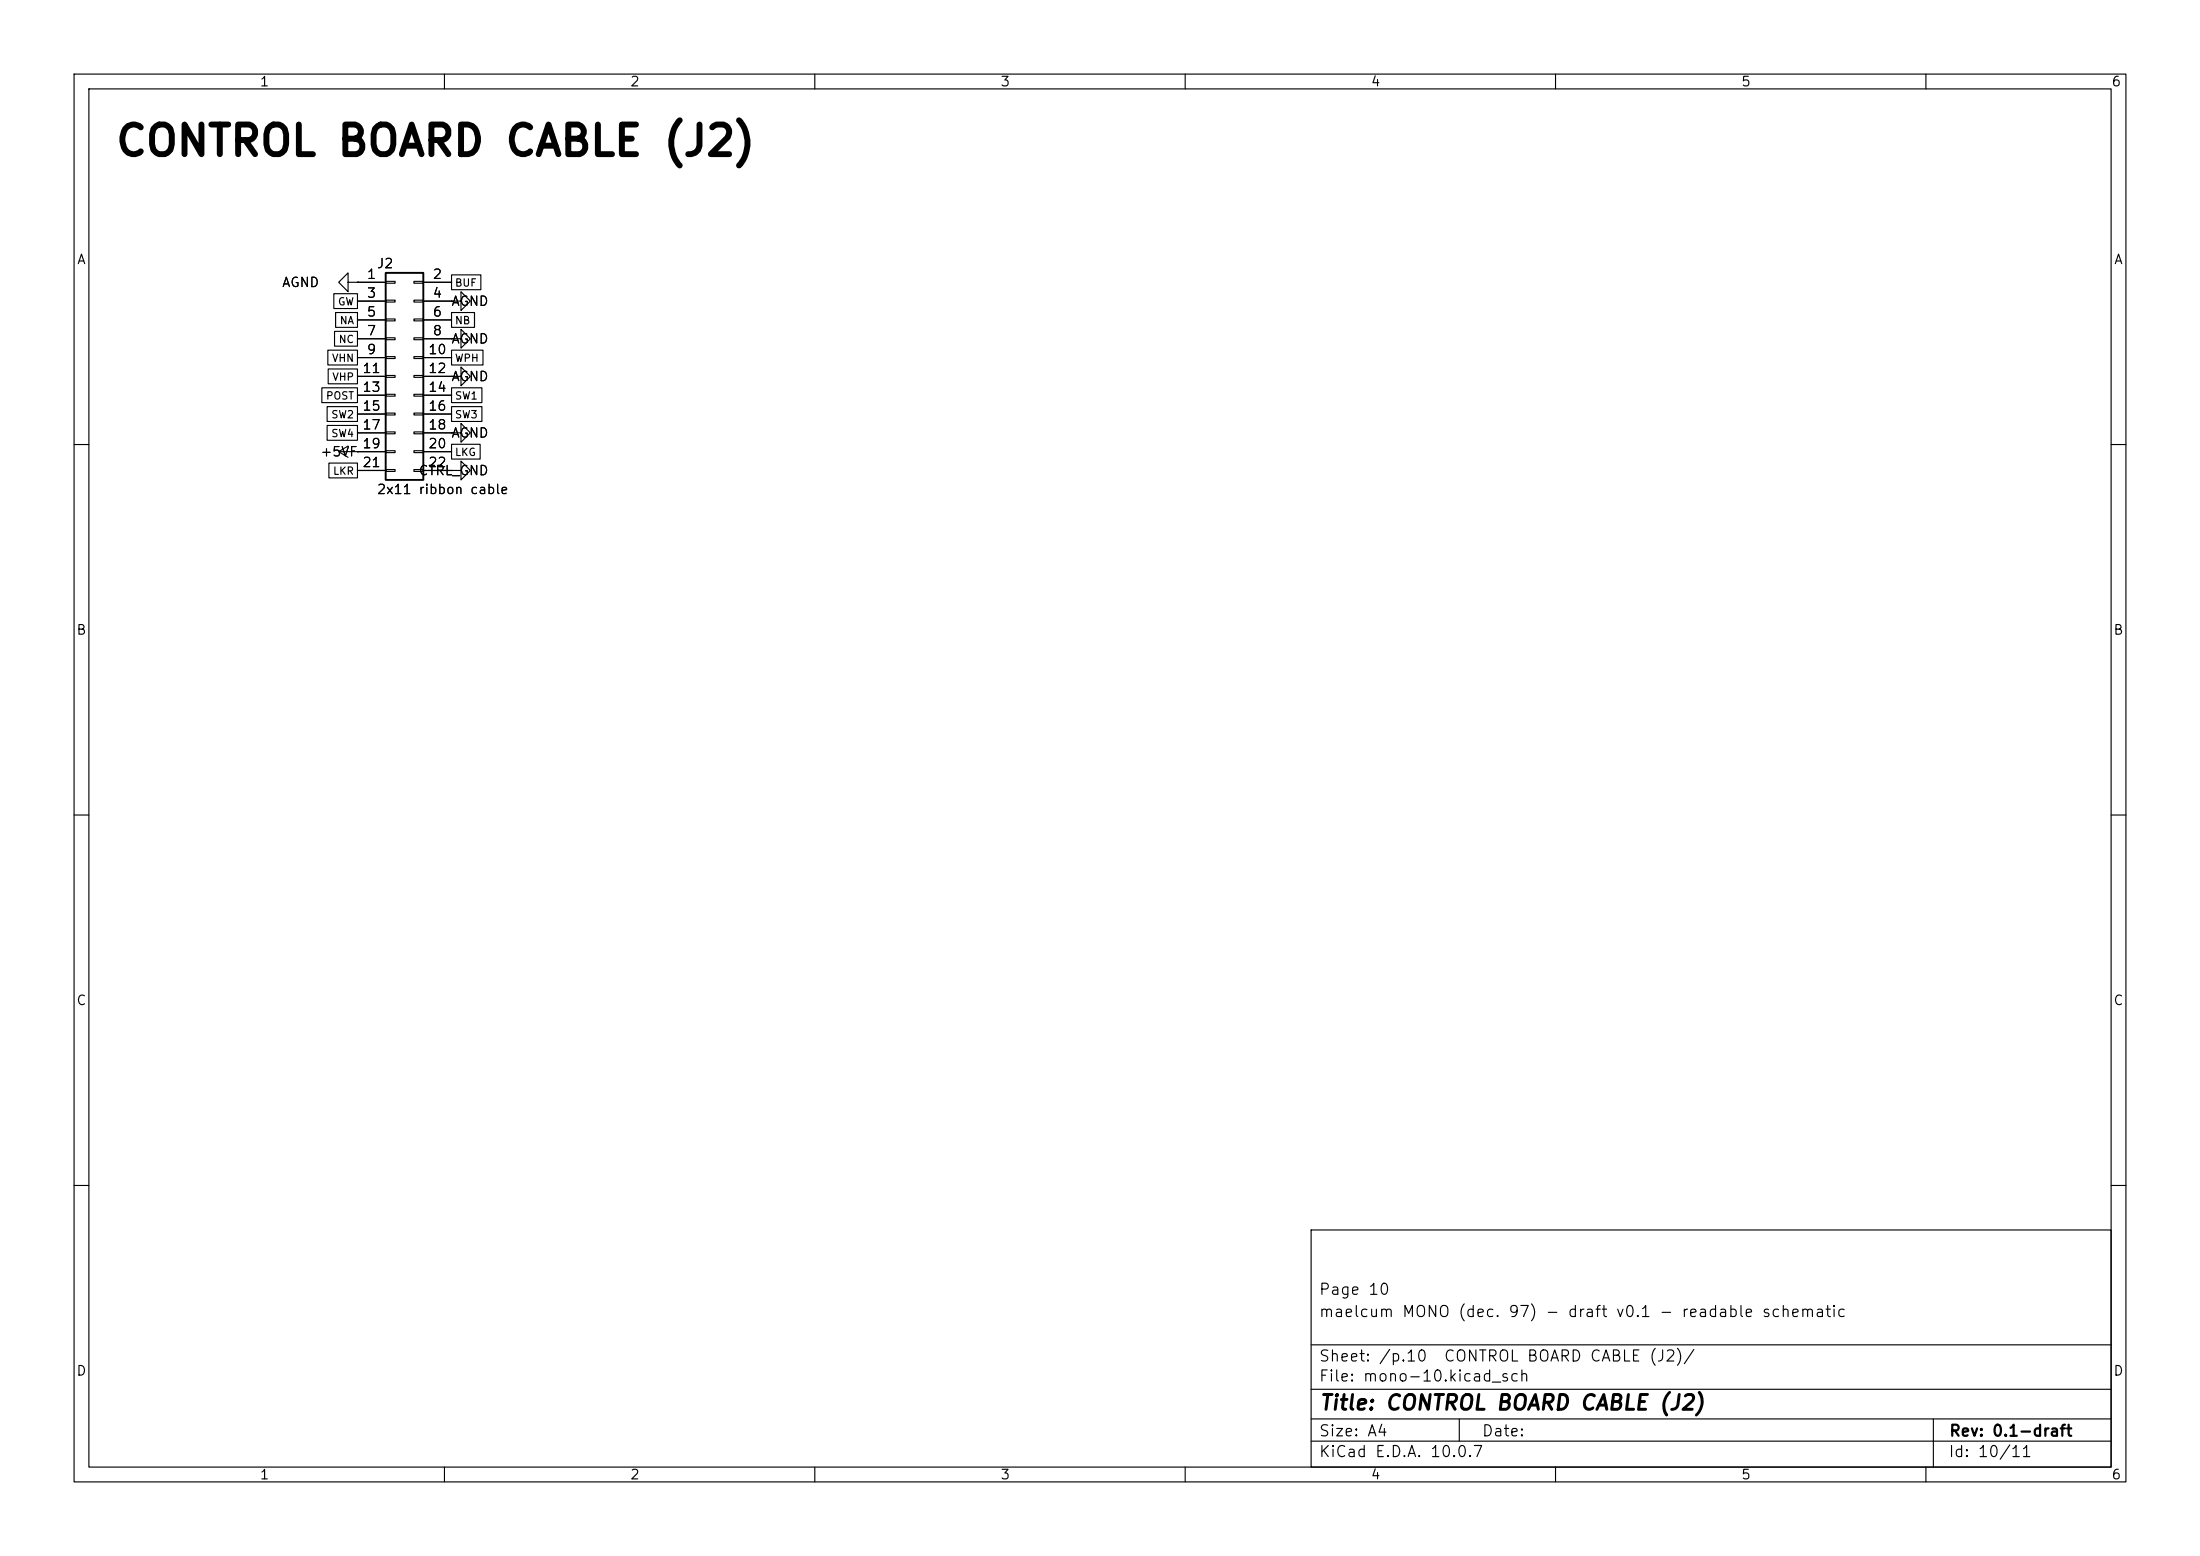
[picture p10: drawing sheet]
<svg xmlns="http://www.w3.org/2000/svg" width="297mm" height="210mm" viewBox="0 0 297 210" stroke-linecap="round" stroke-linejoin="round" font-family="sans-serif">
<g fill="none" stroke="#000" stroke-width=".15">
<path d="M10 10h277v190h-277zM12 12h273v186h-273zM60 10v2M110 10v2M160 10v2M210 10v2M260 10v2M45.1 39.6h3.2v2h-3.2zM47 38.1v-1.3l-1.3 1.3 1.3 1.3v-1.3h1.3M48.3 38.1h.1M48.3 38.1h3.8M52.1 38h1.2v.2h-1.2z"/>
<path d="M55.9 38h1.2v.2h-1.2zM57.1 38.1h3.9M61 37.1h3.9v2h-3.9zM43.4 52.3h4.9v2h-4.9zM44.2 57.4h4.1v2h-4.1zM44.2 54.9h4.1v2h-4.1zM44.3 47.3h4v2h-4zM44.3 49.8h4v2h-4zM45.2 44.7h3.1v2h-3.1zM45.3 42.2h3v2h-3zM48.3 40.6h3.8M48.3 43.2h3.8"/>
<path d="M48.3 45.7h3.8M48.3 48.3h3.8M48.3 50.8h3.8M48.3 53.3h3.8M48.3 55.9h3.8M48.3 58.4h3.8M52.1 40.5h1.2v.3h-1.2zM52.1 43.1h1.2v.2h-1.2zM52.1 45.6h1.2v.2h-1.2zM52.1 48.1h1.2v.3h-1.2zM52.1 50.7h1.2v.2h-1.2zM52.1 53.2h1.2v.3h-1.2z"/>
<path d="M52.1 55.8h1.2v.2h-1.2zM52.1 58.3h1.2v.2h-1.2zM55.9 40.5h1.2v.3h-1.2zM55.9 43.1h1.2v.2h-1.2zM55.9 45.6h1.2v.2h-1.2zM55.9 48.1h1.2v.3h-1.2zM55.9 50.7h1.2v.2h-1.2zM55.9 53.2h1.2v.3h-1.2zM55.9 55.8h1.2v.2h-1.2zM55.9 58.3h1.2v.2h-1.2zM57.1 40.6h3.9M57.1 43.2h3.9"/>
<path d="M57.1 45.7h3.9M57.1 48.3h3.9M57.1 50.8h3.9M57.1 53.3h3.9M57.1 55.9h3.9M57.1 58.4h3.9M61 58.4h1.2v-1.2l1.3 1.2-1.3 1.3v-1.3M61 58.4h.1M61 45.7h1.2v-1.2l1.3 1.2-1.3 1.3v-1.3M61 45.7h.1M61 50.8h1.2v-1.3l1.3 1.3-1.3 1.3v-1.3M61 50.8h.1"/>
<path d="M61 40.6h1.2v-1.2l1.3 1.2-1.3 1.3v-1.3M61 40.6h.1M61 47.3h4.2v2h-4.2zM61 54.9h4.1v2h-4.1zM61 42.2h3.1v2h-3.1zM61 60h3.8v2h-3.8zM61 52.3h4.1v2h-4.1zM10 60h2M44.4 62.5h3.9v2h-3.9zM45.7 61l1.3 .7M45.7 61h6.4M47 60.2l-1.3 .8"/>
<path d="M48.3 61h.1M48.3 63.5h3.8M52.1 60.8h1.2v.3h-1.2zM52.1 63.4h1.2v.2h-1.2zM55.9 60.8h1.2v.3h-1.2zM55.9 63.4h1.2v.2h-1.2zM57.1 61h3.9M57.1 63.5h3.9M61 63.5h1.2v-1.3l1.3 1.3-1.3 1.3v-1.3M61 63.5h.1M285 60h2M10 110h2"/>
<path d="M285 110h2M10 160h2M177 166h108v32h-108zM285 160h2M60 198v2M110 198v2M160 198v2M177 194.5h108M177 191.5h108M177 187.5h108M177 181.5h108M197 191.5v3"/>
<path d="M210 198v2M260 198v2M261 191.5v6.5"/>
</g>
<path d="M52.1 36.8h5v28h-5z" fill="none" stroke="#000" stroke-width=".25"/>
<text font-size="4" x="15.4" y="22">CONTROL BOARD CABLE (J2)</text>
<text font-size="2" x="178" y="190.8">Title: CONTROL BOARD CABLE (J2)</text>
<g font-size="1.5">
<text x="178" y="178.1">maelcum MONO (dec. 97) - draft v0.1 - readable schematic</text>
<text x="178" y="175.1">Page 10</text>
<text x="178" y="184.1">Sheet: /p.10</text>
<text x="194.8" y="184.1">CONTROL BOARD CABLE (J2)/</text>
<text x="178" y="186.8">File: mono-10.kicad_sch</text>
<text x="178" y="197">KiCad E.D.A. 10.0.7</text>
<text x="178" y="194.2">Size: A4</text>
<text x="200" y="194.2">Date:</text>
<text x="263" y="197">Id: 10/11</text>
<text x="263" y="194.2">Rev: 0.1-draft</text>
</g>
<g font-size="1.3">
<text x="35" y="12">1</text>
<text x="85" y="12">2</text>
<text x="135" y="12">3</text>
<text x="185" y="12">4</text>
<text x="235" y="12">5</text>
<text x="285" y="12">6</text>
<text x="10.3" y="36">A</text>
<text x="285.3" y="36">A</text>
<text x="38" y="39.1">AGND</text>
<text x="49.4" y="38">1</text>
<text x="49.4" y="40.5">3</text>
<text x="50.8" y="36.5">J2</text>
<text x="58.3" y="38">2</text>
<text x="58.3" y="40.5">4</text>
<text x="60.8" y="41.6">AGND</text>
<text x="49.4" y="43">5</text>
<text x="49.4" y="45.6">7</text>
<text x="58.3" y="43">6</text>
<text x="58.3" y="45.6">8</text>
<text x="60.8" y="46.7">AGND</text>
<text x="48.8" y="50.7">11</text>
<text x="48.8" y="53.2">13</text>
<text x="49.4" y="48.1">9</text>
<text x="57.7" y="48.1">10</text>
<text x="57.7" y="50.7">12</text>
<text x="57.7" y="53.2">14</text>
<text x="60.8" y="51.8">AGND</text>
<text x="48.8" y="55.7">15</text>
<text x="48.8" y="58.3">17</text>
<text x="57.7" y="55.7">16</text>
<text x="57.7" y="58.3">18</text>
<text x="60.8" y="59.4">AGND</text>
<text x="43.2" y="61.9">+5VF</text>
<text x="48.8" y="60.8">19</text>
<text x="48.8" y="63.4">21</text>
<text x="56.4" y="64.5">CTRL_GND</text>
<text x="57.7" y="60.8">20</text>
<text x="57.7" y="63.4">22</text>
<text x="50.8" y="67">2x11 ribbon cable</text>
<text x="10.2" y="86">B</text>
<text x="285.2" y="86">B</text>
<text x="10.2" y="136">C</text>
<text x="285.2" y="136">C</text>
<text x="10.2" y="186">D</text>
<text x="285.2" y="186">D</text>
<text x="35" y="200">1</text>
<text x="85" y="200">2</text>
<text x="135" y="200">3</text>
<text x="185" y="200">4</text>
<text x="235" y="200">5</text>
<text x="285" y="200">6</text>
</g>
<g font-size="1">
<text x="45.5" y="41.5">GW</text>
<text x="61.3" y="38.9">BUF</text>
<text x="45.6" y="46.5">NC</text>
<text x="45.8" y="44">NA</text>
<text x="61.3" y="44">NB</text>
<text x="44.7" y="49.1">VHN</text>
<text x="44.8" y="51.6">VHP</text>
<text x="61.3" y="49.1">WPH</text>
<text x="43.9" y="54.2">POST</text>
<text x="44.6" y="59.2">SW4</text>
<text x="44.6" y="56.7">SW2</text>
<text x="61.3" y="56.7">SW3</text>
<text x="61.3" y="54.2">SW1</text>
<text x="44.9" y="64.3">LKR</text>
<text x="61.3" y="61.8">LKG</text>
</g>
</svg>
